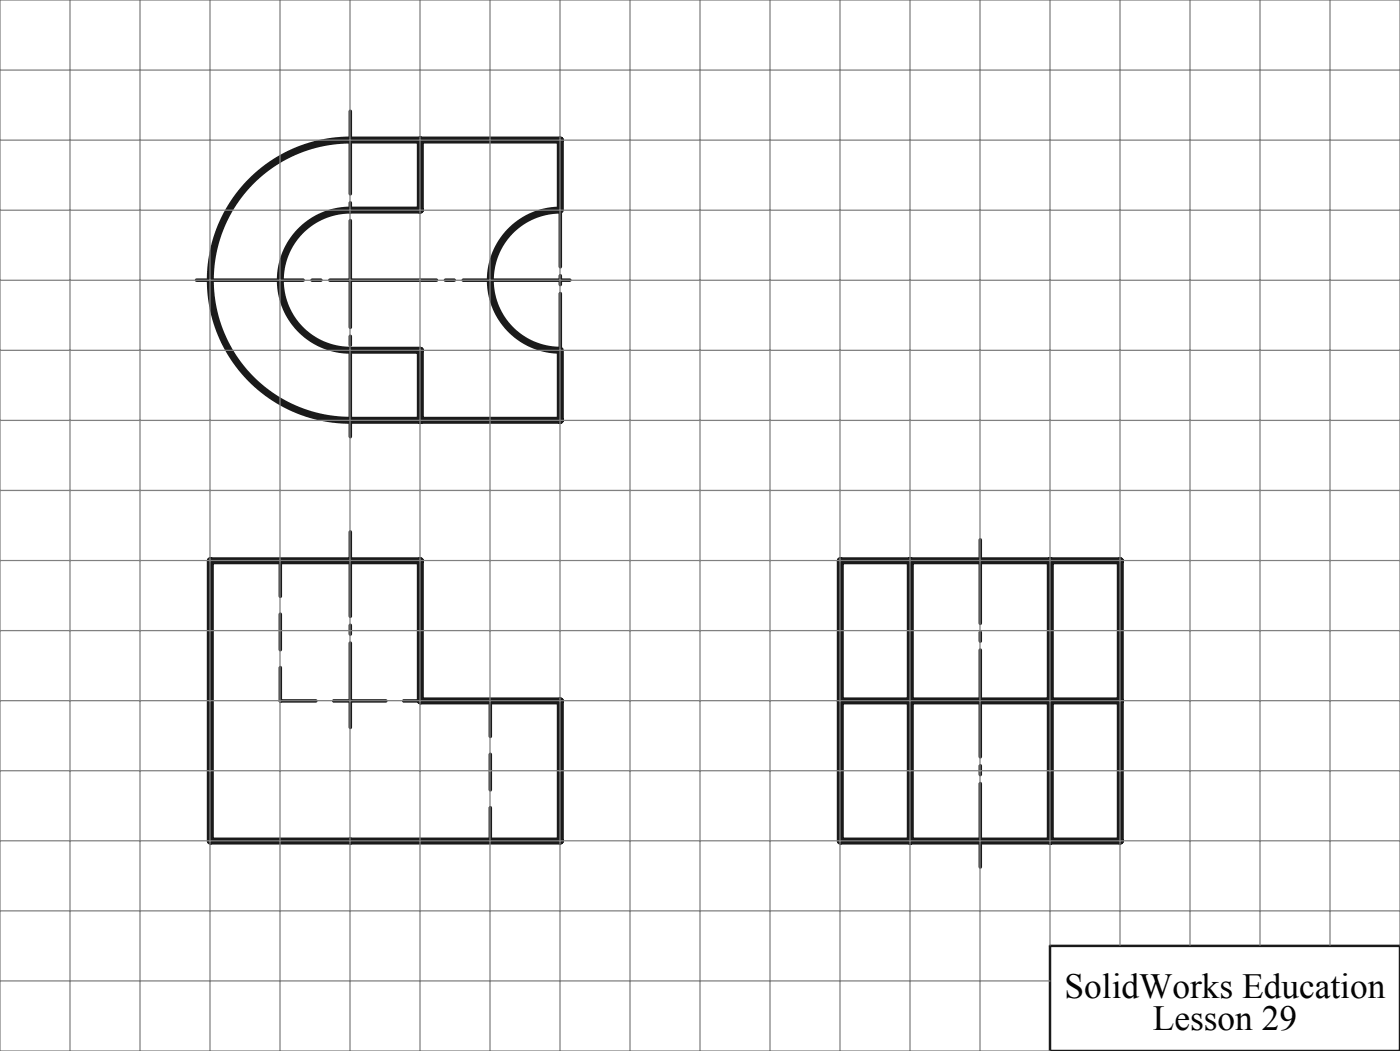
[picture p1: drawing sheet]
<svg xmlns="http://www.w3.org/2000/svg" width="200mm" height="150mm" viewBox="0 0 200 150" stroke-linecap="round" stroke-linejoin="round" font-family="sans-serif">
<path d="M50 20a20 20 0 0 0-20 20 20 20 0 0 0 20 20M50 30a10 10 0 0 0-10 10 10 10 0 0 0 10 10M80 30a10 10 0 0 0-10 10 10 10 0 0 0 10 10" fill="none" stroke="#191924" stroke-width="1" stroke-linecap="butt"/>
<path d="M150 135h50v15h-50z" fill="none" stroke="#191924" stroke-width=".35"/>
<path d="M80 30v20" fill="none" stroke="#191924" stroke-width=".5" stroke-dasharray="15.2 1.3 1.3 1.3" stroke-dashoffset="7.1"/>
<path d="M50 15.9v46.4" fill="none" stroke="#191924" stroke-width=".5" stroke-dasharray="15.2 1.3 1.3 1.3" stroke-dashoffset="3.4"/>
<path d="M50 75.9v27.9" fill="none" stroke="#191924" stroke-width=".5" stroke-dasharray="15.2 1.3 1.3 1.3" stroke-dashoffset="3.2"/>
<path d="M26.9 40h55.6" fill="none" stroke="#191924" stroke-width=".5" stroke-dasharray="15.2 1.3 1.3 1.3" stroke-dashoffset="-1.1"/>
<path d="M140 77v46.7" fill="none" stroke="#191924" stroke-width=".5" stroke-dasharray="15.2 1.3 1.3 1.3" stroke-dashoffset="3.3"/>
<path d="M40 80v20M40 100h10M50 100h10M70 100v20" fill="none" stroke="#191924" stroke-width=".5" stroke-dasharray="5.1 2.5"/>
<path d="M50 20h30v10M60 20v10h-10M50 50h10v10M80 50v10h-30M30 80h30v20h20v20h-50zM120 80h40v40h-40zM130 80v40M150 80v40M120 100h40" fill="none" stroke="#191924" stroke-width="1"/>
<g fill="none" stroke="#808080" stroke-width=".18">
<path d="M0 10h200M10 0v150M20 0v150M30 0v150M40 0v150M50 0v150M60 0v150M70 0v150M80 0v150M90 0v150M100 0v150M110 0v150"/>
<path d="M120 0v150M130 0v150M140 0v150M150 0v134.9M160 0v134.9M170 0v134.9M180 0v134.9M190 0v134.9M0 30h200M0 20h200M0 50h200M0 40h200"/>
<path d="M0 70h200M0 60h200M0 90h200M0 80h200M0 110h200M0 100h200M0 130h200M0 120h200M200 134.9v-134.9h-200v150h150M0 140h150"/>
</g>
<g font-size="5">
<text x="152.1" y="142.4">SolidWorks Education</text>
<text x="164.7" y="147">Lesson 29</text>
</g>
</svg>
